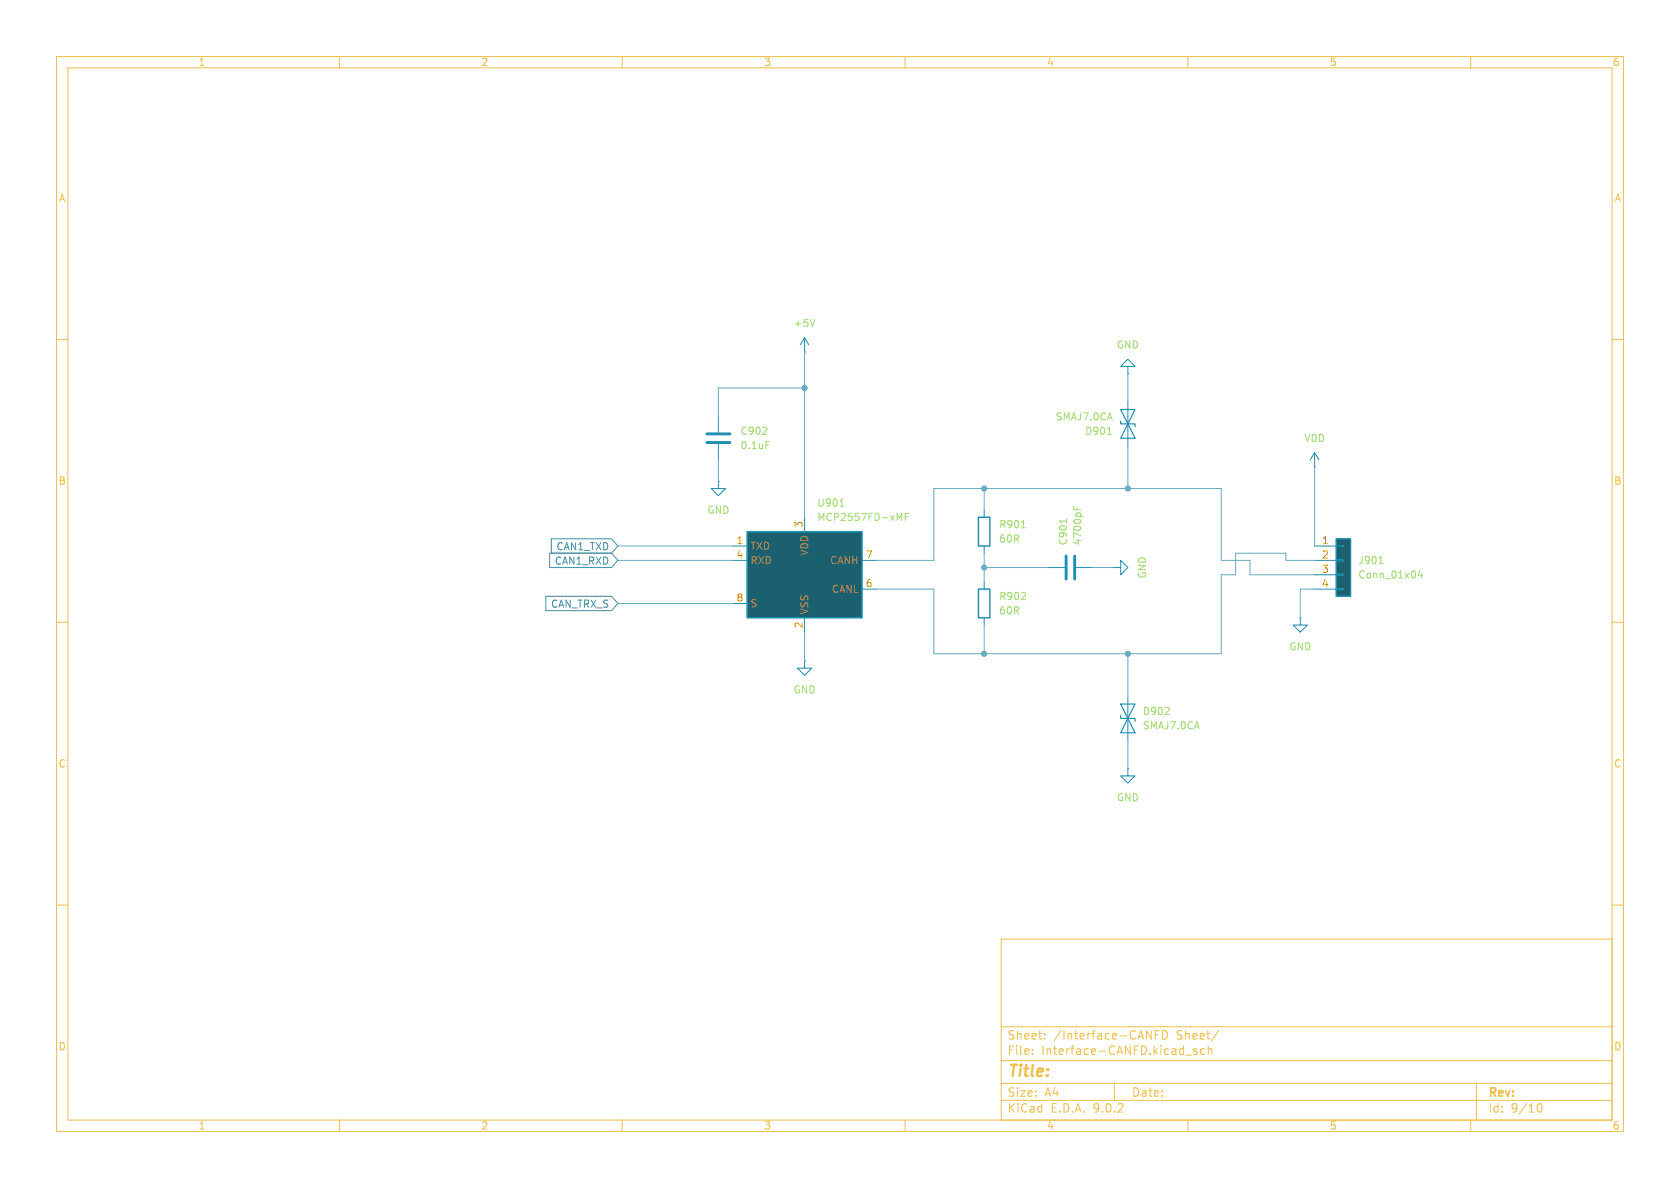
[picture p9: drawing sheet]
<svg xmlns="http://www.w3.org/2000/svg" width="297mm" height="210mm" viewBox="0 0 297 210" stroke-linecap="round" stroke-linejoin="round" font-family="sans-serif">
<g fill="none" stroke="#efbe48" stroke-width=".18">
<path d="M10 10h277v190h-277zM12 12h273v186h-273zM60 10v2M110 10v2M160 10v2M210 10v2M260 10v2M10 60h2M285 60h2M10 110h2M285 110h2M10 160h2"/>
<path d="M177 166h108v32h-108zM285 160h2M60 198v2M110 198v2M160 198v2M177 194.5h108M177 191.5h108M177 187.5h108M177 181.5h108M182.5 186.3v.1M182.5 185.5v.1M184.7 183.6v.1"/>
<path d="M184.7 182.8v.1M197 191.5v3M202.7 182.2l.8 1.5v-1.5M204.2 182.9h.5M205 182.2h-.8v1.5M205.5 182.2a.76 .76 0 0 1 .9 .7 .76 .76 0 0 1-.9 .8zM209.6 186.5h1.1M210 198v2M211.6 185.5l-.4-.1-.2 .2 .1 .2 .5 .2v.3h-.6M213 185.5l-.5-.1-.3 .3v.4l.2 .2h.6M213.6 185.5l.2-.1 .4 .1v.9M213.6 184.9v1.5"/>
<path d="M215.5 182.1l-1.3 2M260 198v2M261 191.5v6.5M271.7 195.7l.2-.5 .2-.1a.81 .81 0 0 1 .6 .6 .81 .81 0 0 1-.3 .8h-.4l-.3-.5"/>
</g>
<path d="M229.9 109.2v1.3h1.2l-1.2 1.3-1.3-1.3h1.3M229.9 109.2h.1" fill="none" stroke="#1b90b3" stroke-width=".18"/>
<path d="M236.2 95.3h2.6v10.1h-2.6z" fill="#1a606e"/>
<path d="M236.2 95.3h2.6v10.1h-2.6z" fill="none" stroke="#1b90b3" stroke-width=".25"/>
<path d="M232.4 96.5h3.8M232.4 99.1h3.8M236.2 96.4h1.3v.2h-1.3zM236.2 98.9h1.3v.3h-1.3zM232.4 101.6h3.8M232.4 104.1h3.8M236.2 101.5h1.3v.2h-1.3zM236.2 104h1.3v.3h-1.3z" fill="none" stroke="#1b90b3" stroke-width=".18"/>
<path d="M243.8 99.6h.7M251 100.8l-.3 1h.8M251.3 101.3v.9" fill="none" stroke="#a0dc6e" stroke-width=".18"/>
<path d="M132.1 94h20.3v15.2h-20.3z" fill="#1a606e"/>
<path d="M132.1 94h20.3v15.2h-20.3zM173 91.4h2v5.1h-2zM173 104.1h2v5.1h-2z" fill="none" stroke="#1b90b3" stroke-width=".25"/>
<g fill="none" stroke="#1b90b3" stroke-width=".18">
<path d="M142.2 59.7v2.5M142.2 59.7l-.7 1.3M142.2 59.7l.8 1.3M127 73.7v2.8M127 78.5v2.8M142.2 62.2h.1M199.4 64.8h1.3l-1.3-1.3-1.3 1.3h1.3v1.2M199.4 66h.1M199.4 71.1v7.6M127 85.1v1.3h1.3l-1.3 1.2-1.3-1.2h1.3M127 85.1h.1M129.5 96.5h2.6"/>
<path d="M129.5 99.1h2.6M142.2 91.4v2.6M152.4 99.1h2.5M174 90.2v1.2M174 96.5v1.3M232.4 82.6h.1M232.4 80l-.8 1.3M232.4 80l.8 1.3M232.4 80v2.6M129.5 106.7h2.6M142.2 116.8v1.3h1.3l-1.3 1.3-1.2-1.3h1.2M142.2 116.8h.1"/>
<path d="M142.2 109.2v2.6M152.4 104.1h2.5M174 102.9v1.2M174 109.2v1.3M185.4 100.3h2.8M190.2 100.3h2.8M196.8 100.3h1.3v-1.2l1.3 1.2-1.3 1.3v-1.3M196.8 100.3h.1M199.4 135.9v1.3h1.3l-1.3 1.2-1.3-1.2h1.3M199.4 135.9h.1M199.4 123.2v7.6"/>
</g>
<path d="M144.1 56.5l-.5 1.2M135.4 78h.6M195.8 76.8h.7M148.5 89.5h.7M159 91.7l.4-1v1.3M160 91.4h.5M160.6 90.7h-.6v1.3M180.6 93.3h.7M188.5 91.8v.7M189.8 89.5v.6M190.4 89.7v.4" fill="none" stroke="#a0dc6e" stroke-width=".18"/>
<path d="M125 76.7h4M125 78.2h4M188.5 98.3v4.1M190 98.3v4.1" fill="none" stroke="#1b90b3" stroke-width=".51"/>
<path d="M198.1 72.4h2.6l-1.3 2.5zM198.1 74.4v.5h2.6v.5M199.4 74.9l1.3 2.6h-2.6zM198.1 126.5v.5h2.6v.5M198.1 124.5h2.6l-1.3 2.5zM199.4 127l1.3 2.5h-2.6z" fill="none" stroke="#1b90b3" stroke-width=".2"/>
<path d="M97.2 97.8h10.9l1.1 1.3-1.1 1.2h-10.9zM97.5 95.2h10.6l1.1 1.3-1.1 1.3h-10.6zM96.5 105.4h11.6l1.1 1.3-1.1 1.3h-11.6z" fill="none" stroke="#4687a0" stroke-width=".18"/>
<g fill="none" stroke="#64aabe" stroke-width=".18">
<path d="M142.2 62.2v29.2M142.2 68.6h-15.2v5.1M199.4 66v5.1M199.4 78.7v7.7M109.2 99.1h20.3M109.2 96.5h20.3M127 81.3v3.8M154.9 99.1h10.2v-12.7h50.8v12.7h5.1v2.5h11.4M174 86.4v3.8M174 97.8v5.1M232.4 99.1h-5.1v-1.3h-8.9v3.8h-2.5v14h-50.8v-11.5h-10.2M232.4 82.6v13.9"/>
<path d="M109.2 106.7h20.3M142.2 111.8v5M174 110.5v5.1M174 100.3h11.4M193 100.3h3.8M199.4 115.6v7.6M232.4 104.1h-2.5v5.1M199.4 130.8v5.1"/>
</g>
<g fill="#64aabe" stroke="#64aabe" stroke-width=".18">
<circle cx="174" cy="115.6" r=".46"/>
<circle cx="174" cy="100.3" r=".46"/>
<circle cx="174" cy="86.4" r=".46"/>
<circle cx="142.2" cy="68.6" r=".46"/>
<circle cx="199.4" cy="115.6" r=".46"/>
<circle cx="199.4" cy="86.4" r=".46"/>
</g>
<text font-size="2.8" fill="#efbe48" x="178" y="190.9">Title:</text>
<g font-size="2.1" fill="#efbe48">
<text x="178" y="184">Sheet:</text>
<text x="186.2" y="184">/Interface-CANFD</text>
<text x="208" y="184">Sheet/</text>
<text x="178" y="186.7">File:</text>
<text x="184.1" y="186.7">Interface-CANFD.kicad_sch</text>
<text x="178" y="196.9">KiCad</text>
<text x="178" y="194.1">Size:</text>
<text x="184.7" y="194.1">A4</text>
<text x="185.7" y="196.9">E.D.A.</text>
<text x="193.3" y="196.9">9.0.2</text>
<text x="200" y="194.1">Date:</text>
<text x="263" y="194.3">Rev:</text>
<text x="263" y="196.9">Id:</text>
<text x="267.1" y="196.9">9/10</text>
</g>
<g font-size="1.8" fill="#efbe48">
<text x="35" y="11.9">1</text>
<text x="85" y="11.9">2</text>
<text x="135" y="11.9">3</text>
<text x="185" y="11.9">4</text>
<text x="235" y="11.9">5</text>
<text x="285" y="11.9">6</text>
<text x="10.3" y="35.9">A</text>
<text x="285.3" y="35.9">A</text>
<text x="10.3" y="85.9">B</text>
<text x="285.3" y="85.9">B</text>
<text x="10.3" y="135.9">C</text>
<text x="285.3" y="135.9">C</text>
<text x="10.3" y="185.9">D</text>
<text x="285.3" y="185.9">D</text>
<text x="35" y="199.9">1</text>
<text x="85" y="199.9">2</text>
<text x="135" y="199.9">3</text>
<text x="185" y="199.9">4</text>
<text x="235" y="199.9">5</text>
<text x="285" y="199.9">6</text>
</g>
<g font-size="1.8" fill="#a0dc6e">
<text x="140.2" y="58">+5V</text>
<text x="197.4" y="61.8">GND</text>
<text x="130.8" y="77.1">C902</text>
<text x="186.5" y="74.5">SMAJ7.0CA</text>
<text x="191.7" y="77.1">D901</text>
<text x="130.8" y="79.6">0.1uF</text>
<text x="230.5" y="78.3">VDD</text>
<text x="144.4" y="89.8">U901</text>
<text x="125" y="91">GND</text>
<text x="144.4" y="92.3">MCP2557FD-xMF</text>
<text x="176.5" y="93.6">R901</text>
<text x="176.5" y="96.1">60R</text>
<text x="188.8" y="96.5" transform="rotate(-90 188.8 96.5)">C901</text>
<text x="191.4" y="96.5" transform="rotate(-90 191.4 96.5)">4700pF</text>
<text x="240" y="99.9">J901</text>
<text x="176.5" y="106.3">R902</text>
<text x="202.8" y="102.4" transform="rotate(-90 202.8 102.4)">GND</text>
<text x="240" y="102.5">Conn_01x04</text>
<text x="176.5" y="108.8">60R</text>
<text x="227.8" y="115.2">GND</text>
<text x="140.2" y="122.8">GND</text>
<text x="201.9" y="126.6">D902</text>
<text x="201.9" y="129.1">SMAJ7.0CA</text>
<text x="197.4" y="141.8">GND</text>
</g>
<g font-size="1.8" fill="#dd8200">
<text x="142" y="93.4" transform="rotate(-90 142 93.4)">3</text>
<text x="130.1" y="96.3">1</text>
<text x="130.1" y="98.8">4</text>
<text x="153" y="98.8">7</text>
<text x="233.6" y="96.3">1</text>
<text x="233.6" y="98.8">2</text>
<text x="233.6" y="101.3">3</text>
<text x="130.1" y="106.4">8</text>
<text x="153" y="103.9">6</text>
<text x="233.6" y="103.9">4</text>
<text x="142" y="111.2" transform="rotate(-90 142 111.2)">2</text>
</g>
<g font-size="1.8" fill="#4687a0">
<text x="98" y="100">CAN1_RXD</text>
<text x="98.3" y="97.5">CAN1_TXD</text>
<text x="97.3" y="107.6">CAN_TRX_S</text>
</g>
<g font-size="1.8" fill="#c8824b">
<text x="132.6" y="97.4">TXD</text>
<text x="132.6" y="99.9">RXD</text>
<text x="143.1" y="98.3" transform="rotate(-90 143.1 98.3)">VDD</text>
<text x="146.7" y="99.9">CANH</text>
<text x="132.6" y="107.5">S</text>
<text x="147" y="105">CANL</text>
<text x="143.1" y="108.7" transform="rotate(-90 143.1 108.7)">VSS</text>
</g>
</svg>
